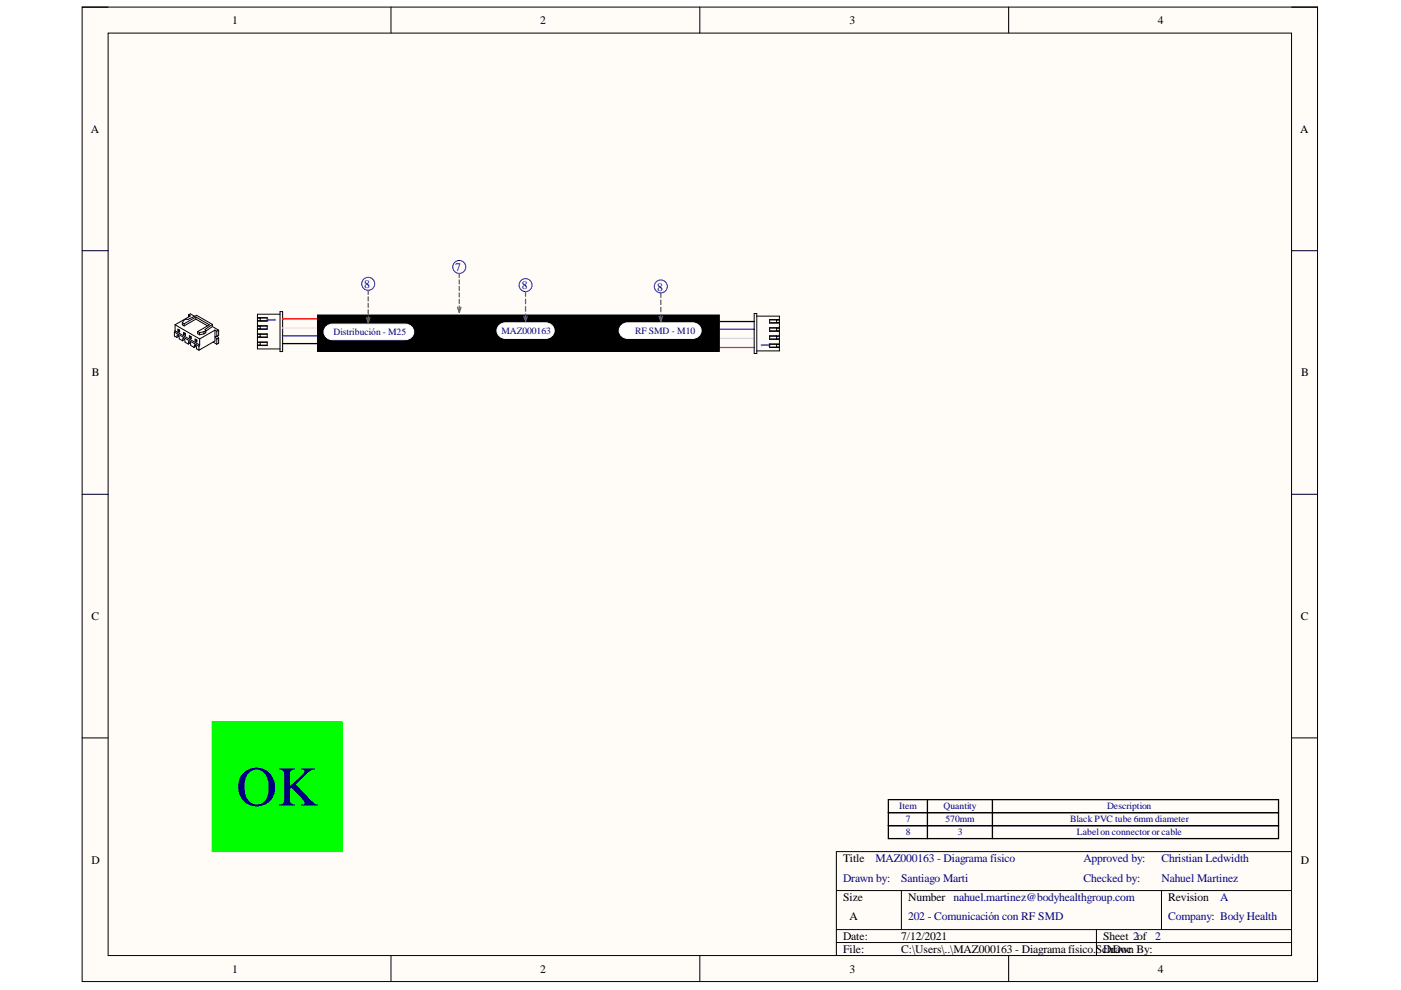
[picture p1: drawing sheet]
<svg xmlns="http://www.w3.org/2000/svg" width="297mm" height="210mm" viewBox="0 0 297 210" stroke-linecap="round" stroke-linejoin="round" font-family="sans-serif">
<path d="M17.4 1.5h261.9v206.6h-261.9z" fill-rule="evenodd" fill="#fffcf8"/>
<path d="M17.4 1.5h261.9v206.6h-261.9z" fill="none" stroke="#000" stroke-width=".21"/>
<path d="M22.9 7h250.9v195.6h-250.9z" fill-rule="evenodd" fill="#fffcf8"/>
<g fill="none" stroke="#000" stroke-width=".21">
<path d="M17.4 1.5h5.5M22.9 7h250.9v195.6h-250.9zM82.9 1.5v5.5M148.4 1.5v5.5M213.9 1.5v5.5M273.8 1.5h5.5v5.5M17.4 53.2h5.5M273.8 53.2h5.5M37 70.4l5.2 3M37 70.4v.9l.5 .2M37.1 68.9l5.2 3M37.1 68.9v1.3"/>
<path d="M37.1 70.2l5.2 3M37.1 70.2l-.1 .2M37.5 71.5l.1-.5 .3 .2 .1 .7 .7 .3M37.7 69.8l.4 .2v.4l-.4-.2zM37.9 71.3l-.4 .2M38 70l-.3 .2M38 70l.1 .1M38 69.9v.1M38.7 68.4v.5l.3 .2M38.7 68.4l.3 .2M38.7 68.4l.3-.5 .4-.2h.4l1.9-.9 3.3 2M38.7 72.2l.1-.5 .3 .2 .1 .7 .7 .4"/>
<path d="M38.9 70.5l.4 .2v.4l-.4-.2zM39 68.6v.5M39.2 72l-.5 .2M39.2 70.7l-.3 .2M39.2 70.7l.1 .1M39.2 70.6v.1M40 66.8l.4 .2-3.3 1.9M40 66.8l.4-.3 .9 .6M40 66.8v.4M40.2 71.2l.3 .2v.4l-.3-.2zM40.4 72.6l.1 .7 .6 .4M40.4 72.6l-.4-.2-.1 .6"/>
<path d="M40.4 72.7l-.5 .3M40.4 71.5l-.2 .1M40.4 71.5h.1M40.4 71.3v.2M41.1 73.7l.1-.6 .4 .2 .1 .7 .5 .3M41.4 71.9l.3 .2v.4l-.3-.2zM41.5 67.2l2.9 1.7-2.5 1.4M41.5 67.7l-2.5 1.4M41.5 67.7l2.5 1.4M41.5 67.2l-2.5 1.4M41.5 67.2v.5M41.6 73.4l-.5 .3"/>
<path d="M41.6 72.2l-.2 .1M41.6 72.2h.1M41.6 72v.2M41.9 70.3v.5l.4 .2M41.9 70.3l.4 .2M42.2 73.4v.9M42.3 70.5v.5M42.3 73.2l-.1 .2M42.3 71.9v1.3M43.2 70.8l-.9 .2M43.2 70.3l-.9 .2M43.2 70.3v.5"/>
<path d="M43.6 70.1v.5l-.4 .2M43.6 70.1l-.4 .2M45 69.2l1.4 .8M45 69.2l-1.4 1M45 68.8l-1.5 1.1 .1 .2M45 68.8v.4M45.2 72.5l.8 .5M45.6 70l.4 .2M45.6 70l-3.3 1.9M45.6 70v2.3l-3.4 2M46 70.2v1.1M46 71.9v1.1"/>
<path d="M46 71.3l-.4 .1 .4 .5M46.1 71.2l.3 .5M46.4 70l-.4 .2M46.4 70v1.1l-.4 .2M46.4 71.7v1.1l-.4 .2M46.4 71.7l-.4 .2M54.6 69.1h2v.7h-2M54.6 67.3h2v.8h-2M54.6 70.8h2v.7h-2M54.6 72.5h2v.8h-2M54.6 68h.6M54.6 67.5h.6"/>
<path d="M54.6 70.9h.6M54.6 71.4h.6M54.6 73.1h.6M54.6 69.7h.6M55.2 69.1v.6h1.4M55.2 72.6v.6h1.4M56.6 67.4h-1.4v.6h1.4M56.6 70.9h-1.4v.6h1.4M56.6 72.6h-2M56.6 69.1l-2 .1M59.4 66.1h.5v8.4h-.5zM59.4 66.6h-4.8v7.4h4.8"/>
<path d="M67.3 66.8h85.2v7.7h-85.2zM17.4 104.8h5.5M273.8 104.8h5.5M17.4 156.5h5.5M273.8 156.5h5.5M177.3 188.8h96.5M177.3 197.1h96.5M177.3 199.8h96.5M191.1 188.8v8.3M232.5 197.1v5.5M246.3 188.8v8.3M273.8 180.6h-96.5v22"/>
<path d="M82.9 202.6v5.5M148.4 202.6v5.5M213.9 202.6v5.5M279.3 202.6v5.5"/>
</g>
<path d="M59.9 67.6h89.3l-.3-.3-.8 6.4h11.9" fill="none" stroke="#f00" stroke-width=".27"/>
<path d="M59.9 69.5h89.3l-.3 2.3h11.1" fill="none" stroke="#f9f" stroke-width=".27"/>
<path d="M160 69.8h-11.3l3.5 .6v.8h-92.3" fill="none" stroke="#00f" stroke-width=".27"/>
<path d="M160 68.2h-9.4v4.7h-90.7M188.4 169.5h82.7v8.3h-82.7zM188.4 172.3h82.7M188.4 175.1h82.7M196.6 169.5v8.3M210.4 169.5v8.3" fill="none" stroke="#000" stroke-width=".27"/>
<path d="M67.3 66.8h85.2v7.7h-85.2z" fill-rule="evenodd" fill="#000"/>
<path d="M105.9 68.9l.8-.4 .5-.1h8.5a1.66 1.66 0 0 1 1.8 1.7 1.66 1.66 0 0 1-1.8 1.7h-8.5a1.65 1.65 0 0 1-1.7-1 1.65 1.65 0 0 1 .4-1.9z" fill="#fff"/>
<path d="M105.9 68.9l.8-.4 .5-.1h8.5a1.66 1.66 0 0 1 1.8 1.7 1.66 1.66 0 0 1-1.8 1.7h-8.5a1.65 1.65 0 0 1-1.7-1 1.65 1.65 0 0 1 .4-1.9z" fill="none" stroke="#fff" stroke-width=".21"/>
<path d="M69.2 69.2l.8-.4 .5-.1h15.4a1.66 1.66 0 0 1 1.8 1.7 1.66 1.66 0 0 1-1.8 1.6h-15.4a1.65 1.65 0 0 1-1.6-.9 1.65 1.65 0 0 1 .3-1.9z" fill="#fff"/>
<path d="M69.2 69.2l.8-.4 .5-.1h15.4a1.66 1.66 0 0 1 1.8 1.7 1.66 1.66 0 0 1-1.8 1.6h-15.4a1.65 1.65 0 0 1-1.6-.9 1.65 1.65 0 0 1 .3-1.9z" fill="none" stroke="#fff" stroke-width=".21"/>
<path d="M131.8 68.9l.8-.4 .5-.1h13.8a1.66 1.66 0 0 1 1.8 1.7 1.66 1.66 0 0 1-1.8 1.7h-13.8a1.65 1.65 0 0 1-1.6-1 1.65 1.65 0 0 1 .3-1.9z" fill="#fff"/>
<path d="M131.8 68.9l.8-.4 .5-.1h13.8a1.66 1.66 0 0 1 1.8 1.7 1.66 1.66 0 0 1-1.8 1.7h-13.8a1.65 1.65 0 0 1-1.6-1 1.65 1.65 0 0 1 .3-1.9z" fill="none" stroke="#fff" stroke-width=".21"/>
<g fill="none" stroke="#00f" stroke-width=".21">
<circle cx="97.4" cy="56.6" r="1.38"/>
<circle cx="78.1" cy="60.2" r="1.38"/>
<circle cx="111.4" cy="60.5" r="1.38"/>
<circle cx="140.1" cy="60.7" r="1.38"/>
</g>
<g fill="none" stroke="#646464" stroke-width=".27">
<path d="M97.4 58v.8M97.4 59.4v.8M77.7 67.3l.4 1.1 .3-1.1M78.1 61.6v.8M78.1 62.9v.9M78.1 64.3v.9M78.1 65.7v.8M78.1 67.1v.8M97 65.1l.4 1.1 .3-1.1M97.4 60.7v.9M97.4 62.1v.9M97.4 63.5v.8"/>
<path d="M97.4 64.9v.8M111.1 67.1l.3 1.1 .4-1.1M111.4 61.8v1M111.4 63.4v1M111.4 65v1M111.4 66.6v1M139.7 67.1l.4 1.1 .4-1.1M140.1 62.1v1M140.1 63.6v1M140.1 65.1v1M140.1 66.7v.9"/>
</g>
<g fill="none" stroke="#000" stroke-width=".21">
<path d="M159.9 66.5h.6v8.5h-.6zM160.5 67h4.7v7.4h-4.7M163.2 67.8h1.5v.6h-1.5M163.2 69.6h1.5v.6M163.2 71.3h1.5v.6h-1.5M163.2 73h1.5v.6M164.7 73h.5M164.7 68.4h.5M164.7 69.6h.5M164.7 67.9h.5M164.7 71.3h.5M164.7 71.8h.5"/>
<path d="M165.2 71.2h-2v.8h2M165.2 72.9h-2v.8h2M165.2 67.8h-2v.7h2M165.2 69.5h-2v.7h2M165.2 73.6h-2M165.2 70.1l-2 .1"/>
</g>
<path d="M45 153h27.6v27.6h-27.6z" fill-rule="evenodd" fill="#0f0"/>
<path d="M45 153h27.6v27.6h-27.6z" fill="none" stroke="#0f0" stroke-width=".21"/>
<text font-size="11.9" fill="#000080" x="50.1" y="170.8">OK</text>
<g font-size="2.5">
<text x="49.2" y="5.1">1</text>
<text x="114.5" y="5.1">2</text>
<text x="180.1" y="5.1">3</text>
<text x="245.5" y="5.1">4</text>
<text x="19.3" y="28.1">A</text>
<text x="275.7" y="28.1">A</text>
<text x="19.5" y="79.8">B</text>
<text x="275.9" y="79.8">B</text>
<text x="19.4" y="131.5">C</text>
<text x="275.8" y="131.5">C</text>
<text x="19.4" y="183.1">D</text>
<text x="178.7" y="182.8">Title</text>
<text x="275.8" y="183.1">D</text>
<text x="178.7" y="191">Size</text>
<text x="192.5" y="191">Number nahuel.martinez@bodyhealthgroup.com</text>
<text x="247.7" y="191">Revision</text>
<text x="180.1" y="195.2">A</text>
<text x="178.7" y="199.3">Date:</text>
<text x="178.7" y="202.1">File:</text>
<text x="191.1" y="199.3">7/12/2021</text>
<text x="191.1" y="202.1">C:\Users\..\MAZ000163 - Diagrama físico.ScDrawn By:</text>
<text x="233.9" y="199.3">Sheet 2of 2</text>
<text x="234.8" y="202.1">hDoc</text>
<text x="49.2" y="206.2">1</text>
<text x="114.5" y="206.2">2</text>
<text x="180.1" y="206.2">3</text>
<text x="245.5" y="206.2">4</text>
</g>
<g font-size="2.5" fill="#000080">
<text x="96.5" y="57.5">7</text>
<text x="77.2" y="61">8</text>
<text x="110.6" y="61.3">8</text>
<text x="139.3" y="61.6">8</text>
<text x="56.8" y="67.1" transform="rotate(90 56.8 67.1)">1</text>
<text x="163" y="73.9" transform="rotate(-90 163 73.9)">1</text>
<text x="185.6" y="182.8">MAZ000163 - Diagrama físico</text>
<text x="229.8" y="182.8">Approved by:</text>
<text x="246.2" y="182.8">Christian Ledwidth</text>
<text x="178.7" y="187">Drawn by:</text>
<text x="191.1" y="187">Santiago Marti</text>
<text x="229.8" y="187">Checked by:</text>
<text x="246.2" y="187">Nahuel Martinez</text>
<text x="258.7" y="191">A</text>
<text x="192.5" y="195.2">202 - Comunicación con RF SMD</text>
<text x="247.7" y="195.2">Company: Body Health</text>
</g>
<g font-size="2" fill="#000080">
<text x="70.7" y="71.1">Distribución - M25</text>
<text x="106.3" y="70.7">MAZ000163</text>
<text x="134.7" y="70.7">RF SMD - M10</text>
<text x="190.7" y="171.6">Item</text>
<text x="200.1" y="171.6">Quantity</text>
<text x="234.7" y="171.6">Description</text>
<text x="192" y="177.1">8</text>
<text x="192" y="174.4">7</text>
<text x="200.5" y="174.4">570mm</text>
<text x="203.1" y="177.1">3</text>
<text x="226.9" y="174.4">Black PVC tube 6mm diameter</text>
<text x="228.3" y="177.1">Labelon connector or cable</text>
</g>
</svg>
